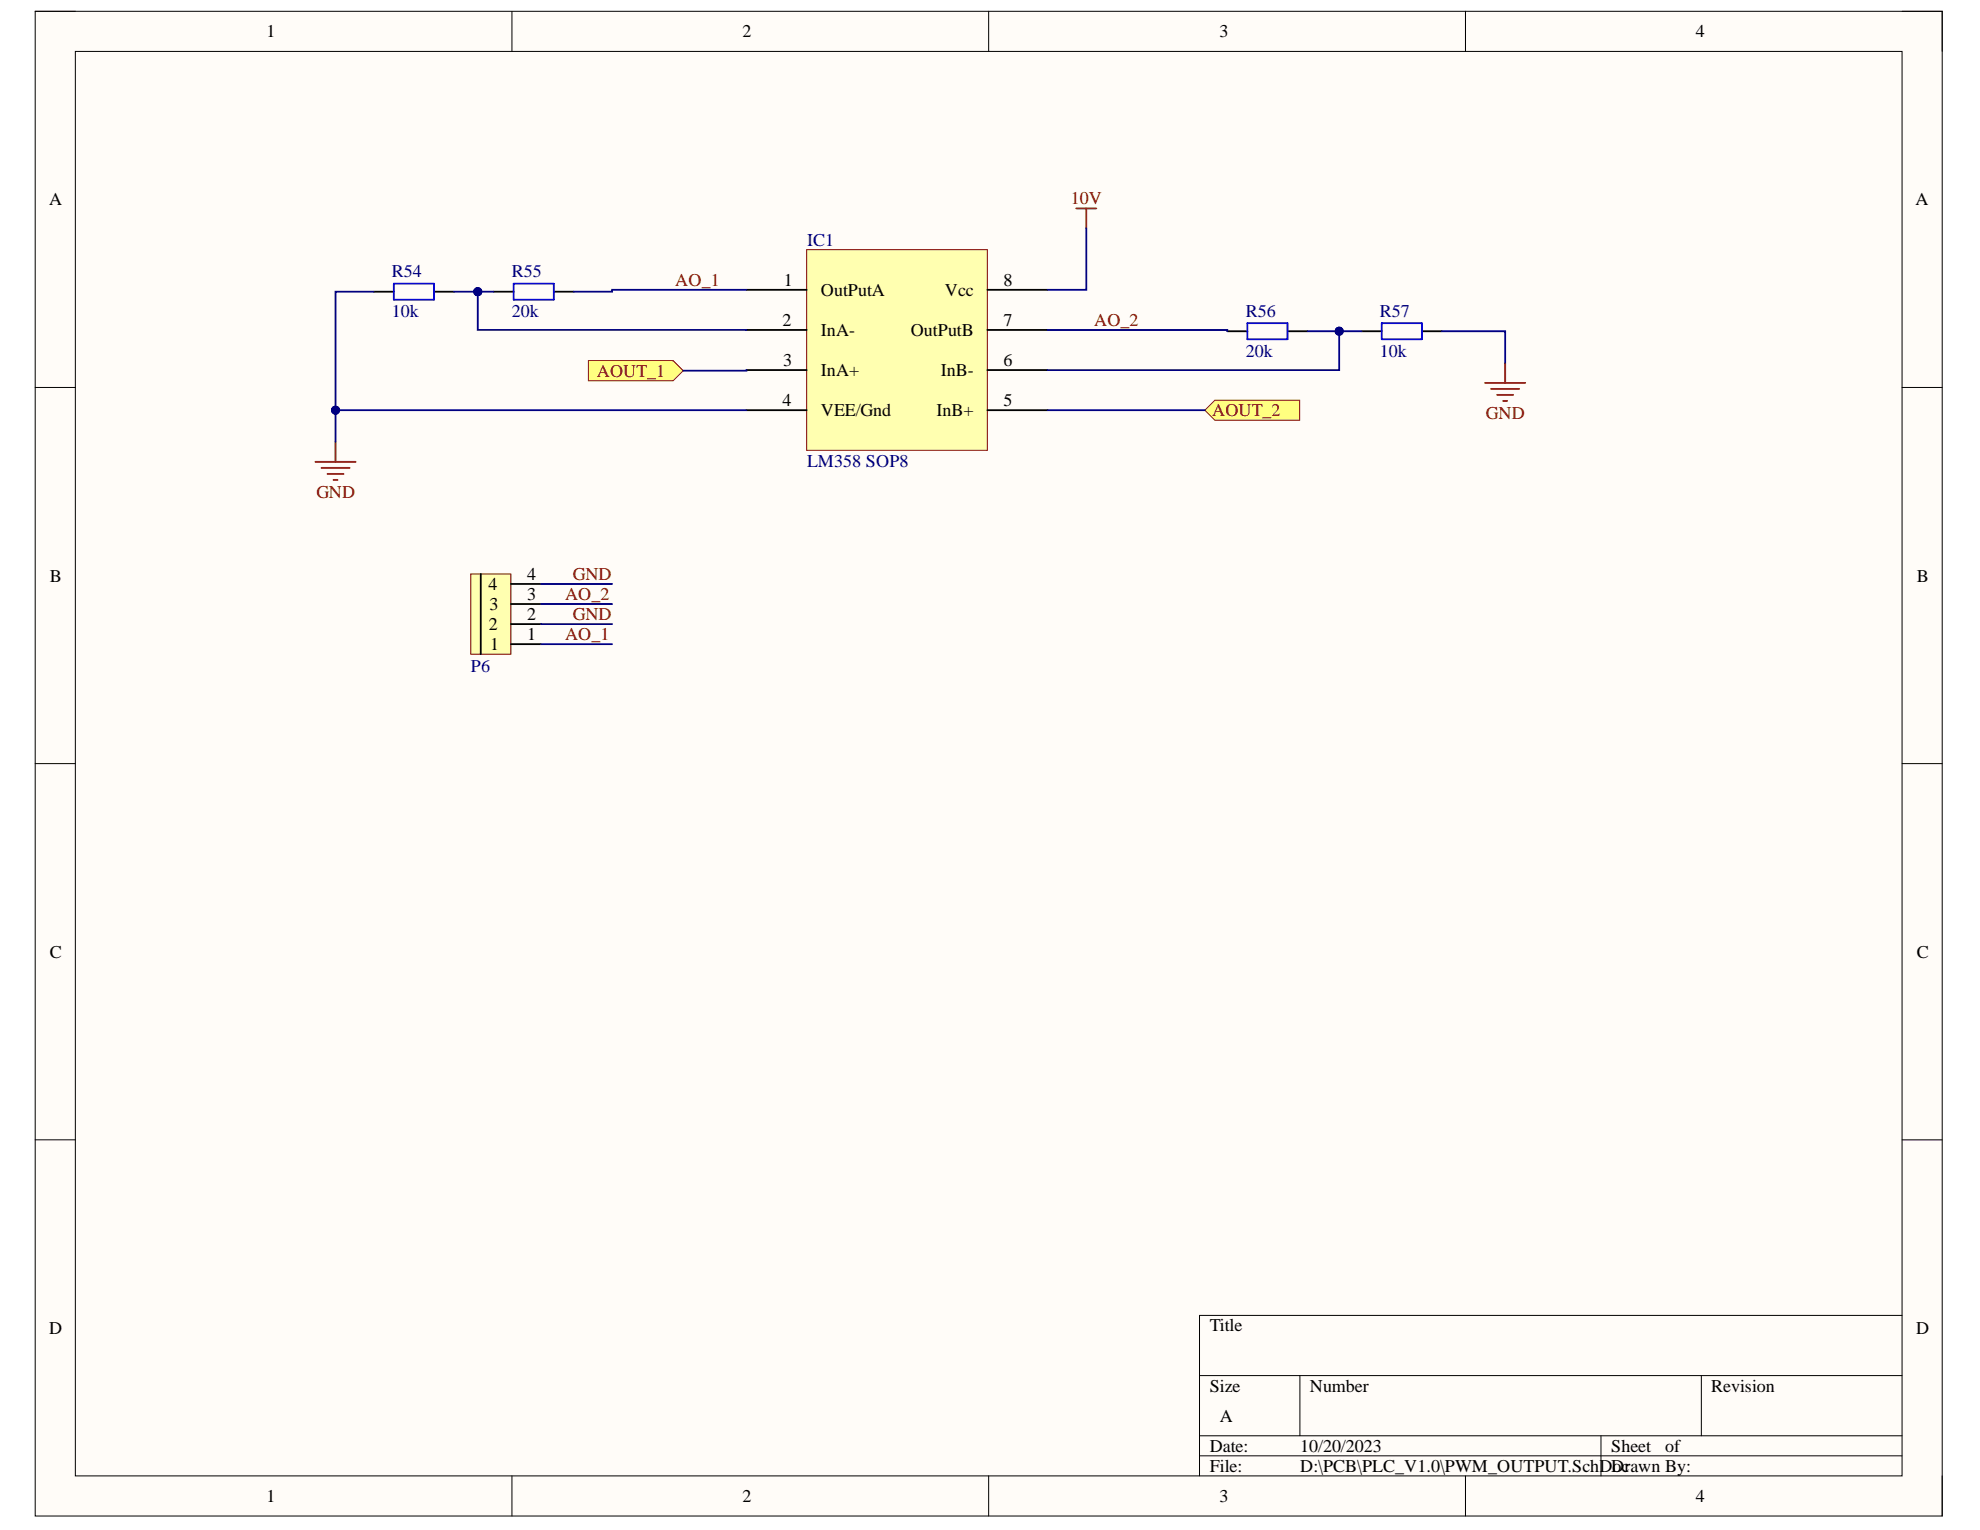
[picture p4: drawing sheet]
<svg xmlns="http://www.w3.org/2000/svg" width="279mm" height="216mm" viewBox="0 0 279 216" stroke-linecap="round" stroke-linejoin="round" font-family="sans-serif">
<path d="M5 1.6h269.1v212.3h-269.1z" fill-rule="evenodd" fill="#fffcf8"/>
<path d="M5 1.6h269.1v212.3h-269.1z" fill="none" stroke="#000" stroke-width=".14"/>
<path d="M10.6 7.3h257.8v201h-257.8z" fill-rule="evenodd" fill="#fffcf8"/>
<g fill="none" stroke="#000" stroke-width=".14">
<path d="M5 1.6h5.6M10.6 7.3h257.8v201h-257.8zM72.2 1.6v5.7M139.5 1.6v5.7M206.8 1.6v5.7M268.4 1.6h5.7v5.7M5 54.7h5.6M268.4 54.7h5.7M5 107.8h5.6M268.4 107.8h5.7M5 160.8h5.6M268.4 160.8h5.7"/>
<path d="M169.3 194.1h99.1M183.4 194.1v8.5M240.1 194.1v8.5M268.4 185.6h-99.1v22.7M72.2 208.3v5.6M139.5 208.3v5.6M169.3 202.6h99.1M169.3 205.4h99.1M206.8 208.3v5.6M225.9 202.6v5.7M274.1 208.3v5.6"/>
</g>
<path d="M113.8 35.2h25.5v28.3h-25.5z" fill-rule="evenodd" fill="#ffffb0"/>
<path d="M113.8 35.2h25.5v28.3h-25.5z" fill="none" stroke="#800000" stroke-width=".14"/>
<g fill="none" stroke="#000" stroke-width=".25">
<path d="M52.7 41.2h2.9M61.2 41.2h2.9M69.7 41.2h2.8M78.1 41.2h2.9M105.3 40.9h8.5M105.3 46.6h8.5M105.3 52.2h8.5M105.3 57.9h8.5M139.3 40.9h8.5M139.3 46.6h8.5M139.3 52.2h8.5M139.3 57.9h8.5"/>
<path d="M173.2 46.7h2.8M181.7 46.7h2.8M192.1 46.7h2.9M200.6 46.7h2.9"/>
</g>
<path d="M55.6 40h5.6v2.3h-5.6zM72.5 40h5.6v2.3h-5.6zM176 45.6h5.7v2.3h-5.7zM195 45.6h5.6v2.3h-5.6z" fill="none" stroke="#00f" stroke-width=".25"/>
<path d="M151.9 29.4h2.8M153.3 29.4v2.8M209.6 54h5.6M210.4 54.9h4M211.3 55.7h2.2M212.1 56.6h.6M212.4 51.2v2.8M44.5 65.2h5.7M45.4 66h3.9M46.2 66.9h2.3M47.1 67.7h.5M47.3 62.3v2.9" fill="none" stroke="#800000" stroke-width=".25"/>
<path d="M83 50.9h12l1.4 1.4-1.4 1.4h-12z" fill-rule="evenodd" fill="#ffff80"/>
<path d="M83 50.9h12l1.4 1.4-1.4 1.4h-12z" fill="none" stroke="#800000" stroke-width=".14"/>
<path d="M170 57.9l1.4-1.4h12v2.8h-12z" fill-rule="evenodd" fill="#ffff80"/>
<path d="M170 57.9l1.4-1.4h12v2.8h-12z" fill="none" stroke="#800000" stroke-width=".14"/>
<path d="M66.4 81h5.7v11.3h-5.7z" fill-rule="evenodd" fill="#ffffb0"/>
<path d="M66.4 81h5.7v11.3h-5.7z" fill="none" stroke="#800000" stroke-width=".14"/>
<path d="M67.8 81v11.3M72.1 90.9h4.2M72.1 88.1h4.2M72.1 85.2h4.2M72.1 82.4h4.2" fill="none" stroke="#000" stroke-width=".25"/>
<path d="M69.7 41.2h-5.6" fill="none" stroke="#000080" stroke-width=".25"/>
<circle cx="67.4" cy="41.2" r=".57" fill="#000080"/>
<circle cx="67.4" cy="41.2" r=".57" fill="none" stroke="#000080" stroke-width=".14"/>
<path d="M189 46.7v5.5h-41.2" fill="none" stroke="#000080" stroke-width=".25"/>
<circle cx="189" cy="46.7" r=".57" fill="#000080"/>
<circle cx="189" cy="46.7" r=".57" fill="none" stroke="#000080" stroke-width=".14"/>
<path d="M153.3 32.2v8.7h-5.5M47.3 57.9v4.4M147.8 57.9h22.2" fill="none" stroke="#000080" stroke-width=".25"/>
<circle cx="47.3" cy="57.9" r=".57" fill="#000080"/>
<circle cx="47.3" cy="57.9" r=".57" fill="none" stroke="#000080" stroke-width=".14"/>
<path d="M52.7 41.2h-5.4v16.7h58" fill="none" stroke="#000080" stroke-width=".25"/>
<circle cx="47.3" cy="57.9" r=".57" fill="#000080"/>
<circle cx="47.3" cy="57.9" r=".57" fill="none" stroke="#000080" stroke-width=".14"/>
<path d="M67.4 41.2v5.4h37.9M105.3 52.2v.1h-8.9" fill="none" stroke="#000080" stroke-width=".25"/>
<circle cx="67.4" cy="41.2" r=".57" fill="#000080"/>
<circle cx="67.4" cy="41.2" r=".57" fill="none" stroke="#000080" stroke-width=".14"/>
<path d="M105.3 40.9h-18.9v.3h-5.4M147.8 46.6h25.4v.1M184.5 46.7h7.6" fill="none" stroke="#000080" stroke-width=".25"/>
<circle cx="189" cy="46.7" r=".57" fill="#000080"/>
<circle cx="189" cy="46.7" r=".57" fill="none" stroke="#000080" stroke-width=".14"/>
<path d="M203.5 46.7h8.9v4.5M76.3 88.1h10.1M76.3 85.2h10.1M76.3 82.4h10.1M76.3 90.9h10.1" fill="none" stroke="#000080" stroke-width=".25"/>
<g font-size="2.5">
<text x="37.6" y="5.2">1</text>
<text x="104.8" y="5.2">2</text>
<text x="172.1" y="5.2">3</text>
<text x="239.3" y="5.2">4</text>
<text x="6.9" y="29">A</text>
<text x="270.3" y="29">A</text>
<text x="110.6" y="40.3">1</text>
<text x="115.8" y="41.8">OutPutA</text>
<text x="133.3" y="41.8">Vcc</text>
<text x="141.6" y="40.3">8</text>
<text x="110.4" y="46">2</text>
<text x="115.8" y="47.4">InA-</text>
<text x="128.5" y="47.4">OutPutB</text>
<text x="141.6" y="46">7</text>
<text x="110.5" y="51.6">3</text>
<text x="115.8" y="53.1">InA+</text>
<text x="132.7" y="53.1">InB-</text>
<text x="141.6" y="51.6">6</text>
<text x="110.4" y="57.3">4</text>
<text x="115.8" y="58.7">VEE/Gnd</text>
<text x="132.2" y="58.7">InB+</text>
<text x="141.6" y="57.3">5</text>
<text x="7" y="82.1">B</text>
<text x="68.9" y="83.2">4</text>
<text x="74.4" y="81.8">4</text>
<text x="270.5" y="82.1">B</text>
<text x="69" y="88.9">2</text>
<text x="69.1" y="86">3</text>
<text x="74.4" y="87.5">2</text>
<text x="74.4" y="84.7">3</text>
<text x="69.2" y="91.7">1</text>
<text x="74.4" y="90.3">1</text>
<text x="7" y="135.1">C</text>
<text x="270.5" y="135.1">C</text>
<text x="6.9" y="188.2">D</text>
<text x="170.7" y="187.9">Title</text>
<text x="270.4" y="188.2">D</text>
<text x="170.7" y="196.4">Size</text>
<text x="184.8" y="196.4">Number</text>
<text x="241.5" y="196.4">Revision</text>
<text x="172.1" y="200.6">A</text>
<text x="170.7" y="204.9">Date:</text>
<text x="170.7" y="207.7">File:</text>
<text x="183.5" y="204.9">10/20/2023</text>
<text x="183.5" y="207.7">D:\PCB\PLC_V1.0\PWM_OUTPUT.SchDDrawn By:</text>
<text x="227.4" y="204.9">Sheet</text>
<text x="227.5" y="207.7">oc</text>
<text x="235" y="204.9">of</text>
<text x="37.6" y="212">1</text>
<text x="104.8" y="212">2</text>
<text x="172.1" y="212">3</text>
<text x="239.3" y="212">4</text>
</g>
<g font-size="2.5" fill="#800000">
<text x="151.1" y="28.8">10V</text>
<text x="95.3" y="40.3">AO_1</text>
<text x="154.4" y="46">AO_2</text>
<text x="84.2" y="53.2">AOUT_1</text>
<text x="171.1" y="58.7">AOUT_2</text>
<text x="209.7" y="59.1">GND</text>
<text x="44.6" y="70.2">GND</text>
<text x="80.8" y="81.8">GND</text>
<text x="79.7" y="84.7">AO_2</text>
<text x="80.8" y="87.5">GND</text>
<text x="79.7" y="90.3">AO_1</text>
</g>
<g font-size="2.5" fill="#000080">
<text x="113.9" y="34.7">IC1</text>
<text x="55.3" y="39.1">R54</text>
<text x="72.2" y="39.1">R55</text>
<text x="55.3" y="44.8">10k</text>
<text x="72.2" y="44.8">20k</text>
<text x="175.8" y="44.7">R56</text>
<text x="194.7" y="44.7">R57</text>
<text x="175.8" y="50.4">20k</text>
<text x="194.7" y="50.4">10k</text>
<text x="113.9" y="65.8">LM358 SOP8</text>
<text x="66.5" y="94.8">P6</text>
</g>
</svg>
